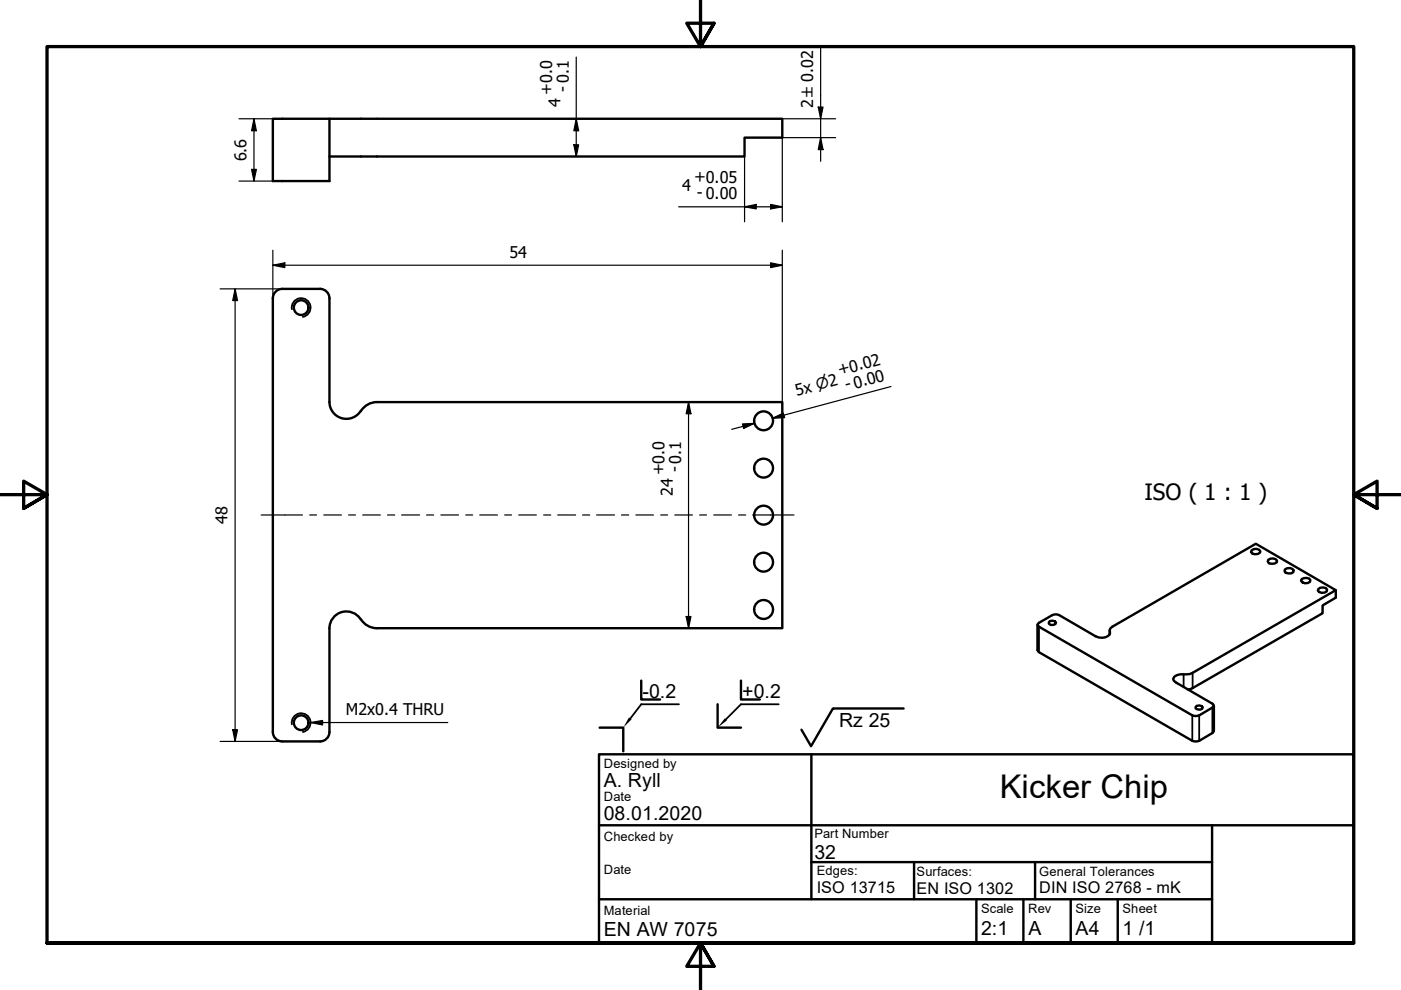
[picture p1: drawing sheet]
<svg xmlns="http://www.w3.org/2000/svg" width="297mm" height="210mm" viewBox="0 0 297 210" stroke-linecap="round" stroke-linejoin="round" font-family="sans-serif">
<!-- layer: Sichtbar (ISO) -->
<g fill="none" stroke="#000" stroke-width=".51">
<path d="M57.8 25.2h12v13.2h-12zM69.8 25.2h96.1v4h-8v4h-88.1M59.8 61.2a2 2 0 0 0-2 2v92M59.9 61.2h8M67.9 61.2a2 2 0 0 1 2 2l-.1 22.1a3.6 3.6 0 0 0 2.7 3.4 3.6 3.6 0 0 0 4-1.6M76.5 87.1a4 4 0 0 1 3.4-1.8h86v47.9h-86a4 4 0 0 1-3.4-1.9M265.4 116.7a1.23 1.23 0 0 1 1.8 .2l-.1 .3a1.36 1.36 0 0 1-1.9-.1zM268.9 118.7a1.29 1.29 0 0 1 1.9 .2 1.11 1.11 0 0 1-2 .2zM76.5 131.3a3.6 3.6 0 0 0-4-1.5 3.6 3.6 0 0 0-2.7 3.4v22M220 132.4v5.4l.3 .5 32.5 18.8 .4 .1 1.1-.1 2.9-1.9 .2-.2v-5.4M220.3 132.1l2.8-1.7 1-.1 .4 .1 7.8 4.5a2.42 2.42 0 0 0 3-.5v-.8l.5-.7 30.5-17.6 16.9 9.8-30.3 17.6a5.3 5.3 0 0 1-2.7 .3l-1.2 .5-.3 .4 .2 .4 8.1 4.9 .3 .3v.3l-3 1.9-.6 .1-.9-.1-32.5-18.8-.3-.3v-.3zM222.4 131.9a1 1 0 0 1 1.5 .1l-.1 .3-1 .2-.4-.3z"/>
<path d="M235.3 133.7v.8M272.4 120.7a1.29 1.29 0 0 1 1.9 .2 1.09 1.09 0 0 1-.9 .8 1.09 1.09 0 0 1-1-.6zM276 122.8a1.37 1.37 0 0 1 1.8 .2l-.1 .4a1.29 1.29 0 0 1-1.9-.2zM279.5 124.9a1.29 1.29 0 0 1 1.9 .1l-.1 .4a1.29 1.29 0 0 1-1.9-.2zM283.2 125.1v1.6l-2.8 1.7v1.6l-27.5 15.9-1 .3M57.8 155.2a2 2 0 0 0 2 2M59.9 157.2h8M69.9 155.2a2 2 0 0 1-2.1 2M253.5 149.9a1 1 0 0 1 1.5 .1l-.1 .3-.5 .2-.9-.3z"/>
<circle cx="63.8" cy="65.2" r="1.56"/>
<circle cx="161.9" cy="89.2" r="2"/>
<circle cx="161.9" cy="99.3" r="2"/>
<circle cx="161.9" cy="109.2" r="2"/>
<circle cx="161.9" cy="119.2" r="2"/>
<circle cx="161.9" cy="129.2" r="2"/>
<circle cx="63.8" cy="153.2" r="1.56"/>
</g>
<!-- layer: Sichtbar schmal (ISO) -->
<path d="M61.9 65.6a2 2 0 0 1 1.6-2.4 2 2 0 0 1 2.3 1.7 2 2 0 0 1-1.6 2.3M220.3 132.9v5.4M235.3 134v.4M61.9 153.6a2 2 0 0 1 1.6-2.3 2 2 0 0 1 2.3 1.6 2 2 0 0 1-1.6 2.3M251 143v2.7M252.8 151.7v5.4M252.9 142.7v3.2M254.3 151.7v5.4M257 150v5.4" fill="none" stroke="#000" stroke-width=".38"/>
<!-- layer: Schraffur (ISO) -->
<path d="M133.3 152.1l.6 .4-1.8 1.8zM153.7 152.3l.4 .5-2 1.5z" fill="#000"/>
<!-- layer: Rahmen (ISO) -->
<path d="M148.5 -.1v10l-2.9-5h5.8l-2.9 5 2.9-5M0 104.9h10l-5-2.9v5.8l5-2.9-5 2.9M297 104.9h-10l5-2.9v5.8l-5-2.9 5 2.9M10 199.9v-190h277v190h-277h277M151.4 204.9l-2.9-5 2.9 5h-5.8l2.9-5v10" fill="none" stroke="#000" stroke-width=".7"/>
<!-- layer: Titel (ISO) -->
<g fill="none" stroke="#000" stroke-width=".51">
<path d="M127 159.9h160v40h-160zM127.1 154.3h5v5M136 144.3v4h4M152.1 149.3v5h5M157.1 144.3v4h4M172 159.9v30.8h85v-15.7M191.6 150.2h-15l-4.6 8-2.1-3.5M127 175h160M127 190.7h45M172 182.8h85M193.8 182.8v7.9M207 190.7v9.2"/>
<path d="M217 190.7v9.2M219.5 182.8v7.9M227 190.7v9.2M237 190.7v9.2M257 190.7v9.2"/>
</g>
<path d="M144 149.3h-8l-2.3 3M165.1 149.3h-8l-3.2 3.3" fill="none" stroke="#000" stroke-width=".38"/>
<g fill="none" stroke="#000" stroke-width=".25">
<path d="M122.2 12.1v21.1M174 10v24.2M50.7 38.4h9.2M50.7 25.2h9.2M53.3 35.9h1.1l-.6 2.5zM53.8 25.2l.6 2.5h-1.1zM53.8 25.2v13.2M121.7 30.7h1l-.5 2.5zM122.2 25.2l.5 2.5h-1zM157.9 33.2v13.8M165.9 25.2h11.3M173.5 22.7h1l-.5 2.5z"/>
<path d="M174 29.2l.5 2.5h-1zM177.2 29.2h-11.3v17.8M57.8 56.2l2.6-.5v1zM57.8 56.2h108.1M57.8 53.1v10.1M143.9 43.9h22M157.9 43.9l2.4-.6v1zM163.4 55.7l2.5 .5-2.5 .5zM163.4 43.3l2.5 .6-2.5 .4zM165.9 53.1v32.2M46.7 61.2h13.2M49.8 61.2l.6 2.5h-1.1z"/>
<path d="M49.8 61.2v96M146 85.3l.5 2.4h-1zM146 85.3v47.9M157.4 89.9l2.6-.1-2.3 1zM160 89.8l-4.9 1.2M163.8 88.7l2.3-1.1 .3 1zM188.9 82l-25.1 6.7 2.4-.7M145.5 130.7h1l-.5 2.5zM46.7 157.2h13.2M49.3 154.7h1.1l-.6 2.5z"/>
</g>
<g fill="#000">
<path d="M53.3 35.9h1.1l-.6 2.5z" fill-rule="evenodd"/>
<path d="M53.8 25.2l.6 2.5h-1.1z" fill-rule="evenodd"/>
<path d="M121.7 30.7h1l-.5 2.5z" fill-rule="evenodd"/>
<path d="M122.2 25.2l.5 2.5h-1z" fill-rule="evenodd"/>
<path d="M173.5 22.7h1l-.5 2.5z" fill-rule="evenodd"/>
<path d="M174 29.2l.5 2.5h-1z" fill-rule="evenodd"/>
<path d="M57.8 56.2l2.6-.5v1z" fill-rule="evenodd"/>
<path d="M157.9 43.9l2.4-.6v1z" fill-rule="evenodd"/>
<path d="M163.4 55.7l2.5 .5-2.5 .5z" fill-rule="evenodd"/>
<path d="M163.4 43.3l2.5 .6-2.5 .4z" fill-rule="evenodd"/>
<path d="M49.8 61.2l.6 2.5h-1.1z" fill-rule="evenodd"/>
<path d="M146 85.3l.5 2.4h-1z" fill-rule="evenodd"/>
<path d="M157.4 89.9l2.6-.1-2.3 1z" fill-rule="evenodd"/>
<path d="M163.8 88.7l2.3-1.1 .3 1z" fill-rule="evenodd"/>
<path d="M145.5 130.7h1l-.5 2.5z" fill-rule="evenodd"/>
<path d="M49.3 154.7h1.1l-.6 2.5z" fill-rule="evenodd"/>
</g>
<!-- layer: Mittellinie (ISO) -->
<g fill="none" stroke="#000" stroke-width=".25">
<path d="M55.4 109.2h8.7M65.7 109.2h1.4M68.6 109.2h3.8M73.9 109.2h1.5M76.9 109.2h3.7M82.2 109.2h1.5M85.2 109.2h3.8M90.4 109.2h1.5M93.5 109.2h3.7M98.7 109.2h1.5M101.7 109.2h3.8M107 109.2h1.5"/>
<path d="M110 109.2h3.7M115.3 109.2h1.5M118.2 109.2h3.8M123.5 109.2h1.5M126.5 109.2h3.8M131.8 109.2h1.5M134.8 109.2h3.8M140.1 109.2h1.4M143.1 109.2h3.7M148.3 109.2h1.5M151.3 109.2h3.8M156.6 109.2h1.5"/>
<path d="M159.6 109.2h8.7"/>
</g>
<!-- layer: Symbol (ISO) -->
<path d="M65.8 153.2l2.6-.4v.9zM65.8 153.2h29.1" fill="none" stroke="#000" stroke-width=".25"/>
<path d="M65.8 153.2l2.6-.4v.9z" fill-rule="evenodd" fill="#000"/>
<text font-size="6.9" x="212" y="169.3">Kicker Chip</text>
<text font-size="4.8" x="242.6" y="106.1">ISO ( 1 : 1 )</text>
<g font-size="4.1">
<text x="136.2" y="148">-0.2</text>
<text x="157.4" y="148">+0.2</text>
<text x="177.9" y="154.1">Rz 25</text>
<text x="128" y="166.9">A. Ryll</text>
<text x="128" y="173.9">08.01.2020</text>
<text x="172.7" y="182">32</text>
<text x="128" y="198.4">EN AW 7075</text>
<text x="208" y="198.3">2:1</text>
<text x="218.1" y="198.2">A</text>
<text x="228" y="198.2">A4</text>
<text x="238" y="198.3">1 /1</text>
</g>
<g font-size="3.4">
<text x="117" y="20.1" transform="rotate(-90 117 20.1)">+0.0</text>
<text x="118.9" y="22.6" transform="rotate(-90 118.9 22.6)">4</text>
<text x="120.5" y="19.5" transform="rotate(-90 120.5 19.5)">- 0.1</text>
<text x="172.4" y="23" transform="rotate(-90 172.4 23)">2 ±0.02</text>
<text x="52.3" y="34.2" transform="rotate(-90 52.3 34.2)">6.6</text>
<text x="144.7" y="40.5">4</text>
<text x="147.2" y="38.6">+0.05</text>
<text x="147.8" y="42.1">- 0.00</text>
<text x="108" y="54.6">54</text>
<text x="168.9" y="84" transform="rotate(-15 168.9 84)">5x ⌀2</text>
<text x="178" y="79.5" transform="rotate(-15 178 79.5)">+0.02</text>
<text x="179.5" y="82.7" transform="rotate(-15 179.5 82.7)">- 0.00</text>
<text x="140.8" y="100.8" transform="rotate(-90 140.8 100.8)">+0.0</text>
<text x="144.2" y="100.2" transform="rotate(-90 144.2 100.2)">- 0.1</text>
<text x="142.7" y="105.2" transform="rotate(-90 142.7 105.2)">24</text>
<text x="48.3" y="111.1" transform="rotate(-90 48.3 111.1)">48</text>
<text x="73.3" y="151.7">M2x0.4 THRU</text>
<text x="173.2" y="189.3">ISO 13715</text>
<text x="194.3" y="189.5">EN ISO 1302</text>
<text x="220.3" y="189.4">DIN ISO 2768 - mK</text>
</g>
<g font-size="2.7">
<text x="128" y="162.9">Designed by</text>
<text x="128" y="169.9">Date</text>
<text x="128" y="178.4">Checked by</text>
<text x="172.7" y="177.7">Part Number</text>
<text x="128" y="185.4">Date</text>
<text x="173.2" y="185.6">Edges:</text>
<text x="194.3" y="185.7">Surfaces:</text>
<text x="220.3" y="185.6">General Tolerances</text>
<text x="128" y="193.9">Material</text>
<text x="208" y="193.6">Scale</text>
<text x="218" y="193.6">Rev</text>
<text x="228" y="193.6">Size</text>
<text x="238" y="193.6">Sheet</text>
</g>
</svg>
